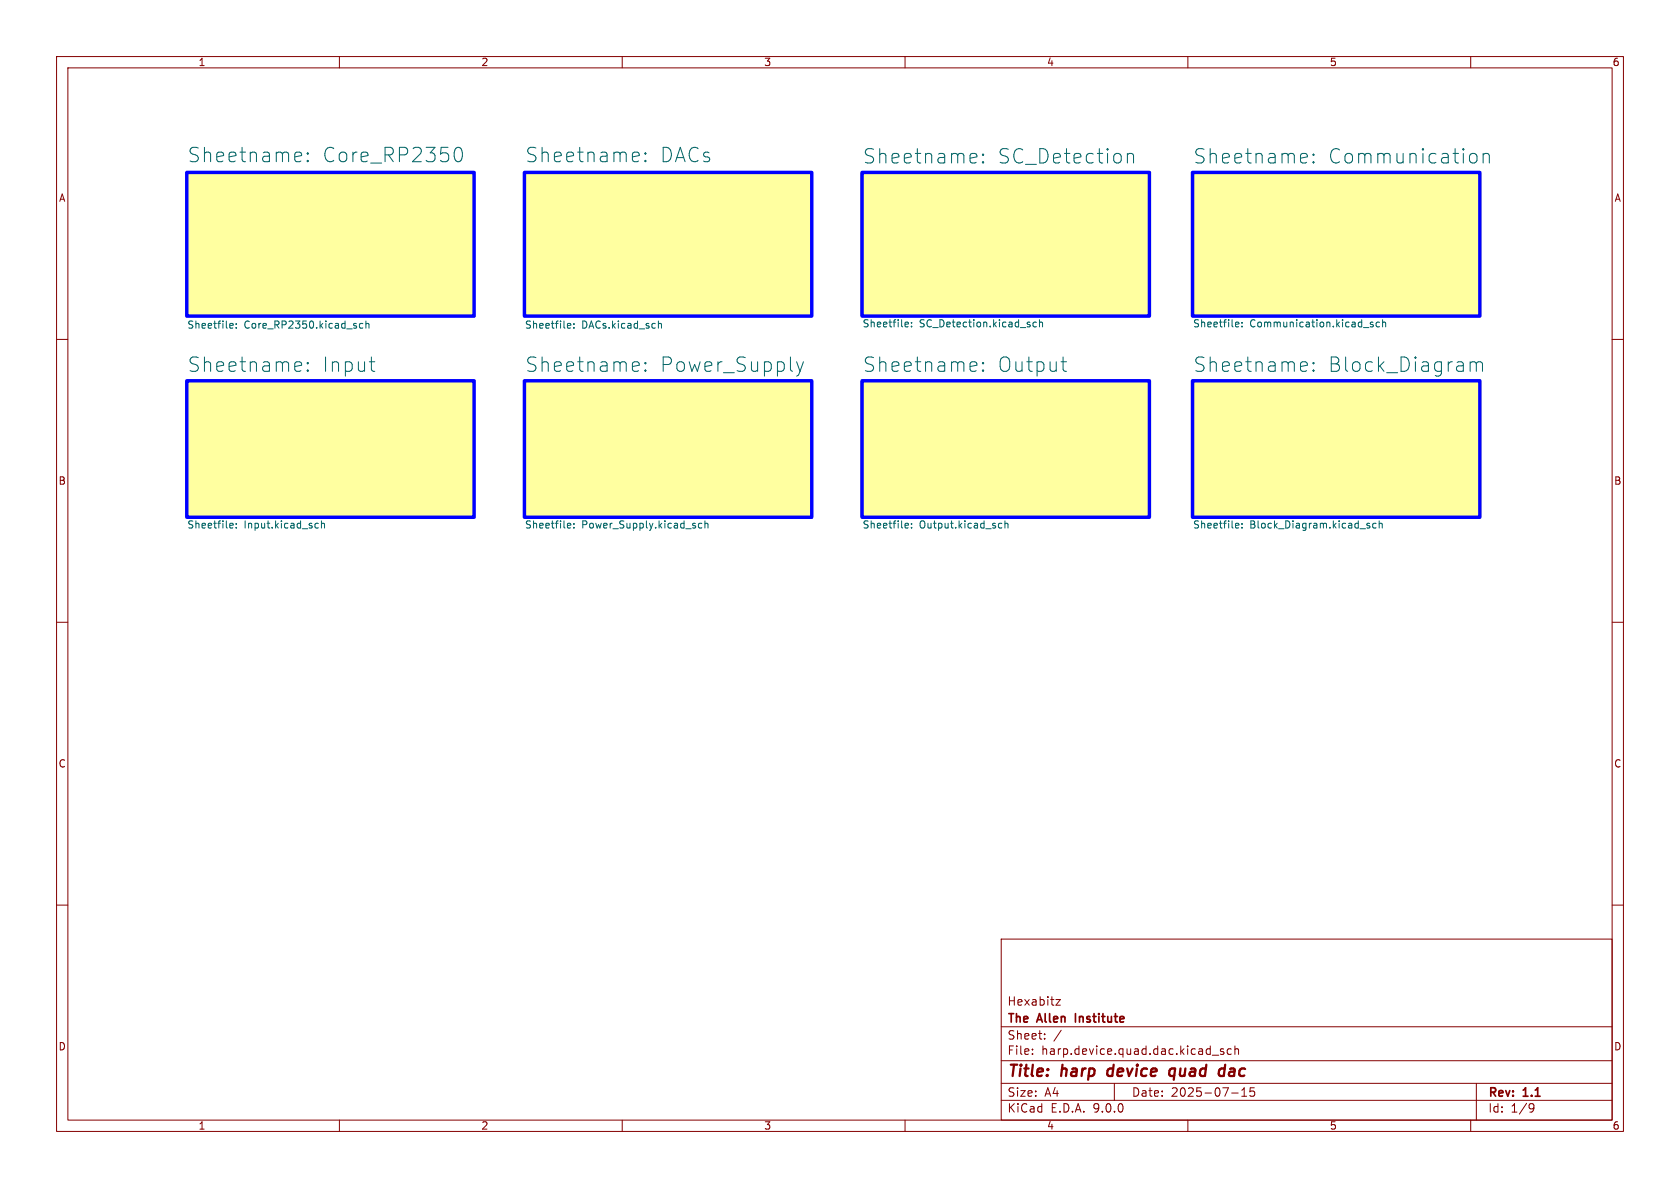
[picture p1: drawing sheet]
<svg xmlns="http://www.w3.org/2000/svg" width="297mm" height="210mm" viewBox="0 0 297 210" stroke-linecap="round" stroke-linejoin="round" font-family="sans-serif">
<g fill="none" stroke="#840000" stroke-width=".18">
<path d="M10 10h277v190h-277zM12 12h273v186h-273zM60 10v2M110 10v2M160 10v2M210 10v2M260 10v2M10 60h2M285 60h2M10 110h2M285 110h2M10 160h2"/>
<path d="M177 166h108v32h-108zM186.7 176.7h.8l-.8 1h.8M285 160h2M60 198v2M110 198v2M160 198v2M177 194.5h108M177 191.5h108M177 187.5h108M177 181.5h108M182.5 186.3v.1M182.5 185.5v.1"/>
<path d="M184.7 183.6v.1M184.7 182.8v.1M187.6 182.1l-1.3 2M197 191.5v3M210 198v2M214.3 186.5h1.2M216.3 185.5l-.3-.1-.3 .2 .1 .2 .5 .2v.3h-.6M217.7 185.5l-.5-.1-.2 .3v.4l.1 .2h.6M217.7 193.2h1.2M218.3 185.5l.2-.1 .4 .1 .1 .9M218.3 184.9v1.5M219.5 193.8h.9"/>
<path d="M219.5 192.7l.5-.4v1.5M221.7 192.3h-.7v.7l.2-.1h.5l.1 .3-.1 .5-.2 .1-.5-.1M260 198v2M261 191.5v6.5M270.6 195.1l.5 .1a.99 .99 0 0 1-.4 1.4h-.2M271.2 195.7l-.3 .3h-.3"/>
</g>
<path d="M195.9 189.1l-.2 .7 .4 .4M207.7 189a.66 .66 0 0 0-.9 .3l-.1 .5 .1 .3 .2 .1 .6-.1M207.8 188.9l-.3 2M215.9 188.9l.6 .1M216.4 190.1l-.2 .1M216.6 188.2l-.3 2" fill="none" stroke="#840000" stroke-width=".4"/>
<path d="M190.1 179.2v1.5" fill="none" stroke="#840000" stroke-width=".3"/>
<g fill="#ffffa0" stroke="#ffffa0" stroke-width=".18">
<path d="M210.8 30.5h50.8v25.4h-50.8z"/>
<path d="M210.8 67.3h50.8v24.1h-50.8z"/>
<path d="M152.4 67.3h50.8v24.1h-50.8z"/>
<path d="M152.4 30.5h50.8v25.4h-50.8z"/>
<path d="M92.7 30.5h50.8v25.4h-50.8z"/>
<path d="M33 30.5h50.8v25.4h-50.8z"/>
<path d="M33 67.3h50.8v24.1h-50.8z"/>
<path d="M92.7 67.3h50.8v24.1h-50.8z"/>
</g>
<path d="M33 30.5h50.8v25.4h-50.8zM92.7 30.5h50.8v25.4h-50.8zM152.4 30.5h50.8v25.4h-50.8zM210.8 30.5h50.8v25.4h-50.8zM33 67.3h50.8v24.1h-50.8zM92.7 67.3h50.8v24.1h-50.8zM152.4 67.3h50.8v24.1h-50.8zM210.8 67.3h50.8v24.1h-50.8z" fill="none" stroke="#00f" stroke-width=".61"/>
<g fill="none" stroke="#006464" stroke-width=".18">
<path d="M53 26.9l.2 .1 .1 .5-1.2 .2M53.2 28.5l-.2 .1M54.4 28.3l.1 .2-.1 .1M54.4 28.3l-.1 .2 .1 .1M54.4 27v.3M54.4 28.3v.3M54.4 27l.1 .1-.1 .2M54.4 27l-.1 .1 .1 .2M80.3 27a.93 .93 0 0 1 .6-1 .65 .65 0 0 1 .7 .5 1.49 1.49 0 0 1-.5 2.1 .65 .65 0 0 1-.7-.5l-.1-.5M112.6 26.9l.3 .1 .1 .5-1.2 .2M112.9 28.5l-.3 .1M114.1 28.3l.1 .2-.1 .1"/>
<path d="M114.1 28.3l-.1 .2 .1 .1M114.1 27v.3M114.1 28.3v.3M114.1 27l.1 .1-.1 .2M114.1 27l-.1 .1 .1 .2M172.3 27.1l.3 .1 .1 .5-1.2 .3M172.6 28.7l-.3 .1M173.8 27.2v.3M173.8 28.6v.2M173.8 28.6l.1 .1-.1 .1M173.8 28.6l-.1 .1 .1 .1M173.8 27.2l.1 .2-.1 .1"/>
<path d="M173.8 27.2l-.1 .2 .1 .1M199.3 27.4a.63 .63 0 0 1 1.1 .1v1.3M199.3 27.1v1.7M230.8 27.1l.2 .1 .1 .5-1.2 .3M231 28.7l-.2 .1M232.2 28.6l.1 .1-.1 .1M232.2 28.6l-.1 .1 .1 .1M232.2 27.2v.3M232.2 28.6v.2M232.2 27.2l.1 .2-.1 .1M232.2 27.2l-.1 .2 .1 .1M260 27.2a.69 .69 0 0 1 1.1 .4v.7a.69 .69 0 0 1-1.1 .4"/>
<path d="M262.2 27.4a.63 .63 0 0 1 1.1 .1v1.3M262.2 27.1v1.7M40.8 57.2h.4v.3l-.6 .1M41.2 58h-.4M41.8 57.9v.1M41.8 57.2v.2M64.1 57.2h-.3l-.3 .2 .2 .6h.4M64.7 57.3l.2-.1h.3v.8M64.7 56.7v1.3M100.5 57.2h.4v.3l-.6 .1M100.9 58h-.4M101.5 57.9v.1"/>
<path d="M101.5 57.2v.2M116.4 57.3l.2-.1h.3v.8M116.4 56.7v1.3M160.2 56.9l.3 .1 .1 .2-.6 .2M160.5 57.7l-.3 .1M161.1 57v.1M161.1 57.7v.1M183.2 57l-.3-.1-.3 .3 .1 .5h.5M183.8 57.1l.1-.2 .4 .1v.8M183.8 56.5v1.3M218.6 56.9l.4 .1v.2l-.6 .2M219 57.7l-.4 .1"/>
<path d="M219.6 57.7v.1M219.6 57v.1M242.7 57l-.3-.1-.2 .2 .1 .2 .4 .1v.3h-.5M243.9 57l-.4-.1-.2 .3 .1 .5h.5M244.4 57.1l.2-.2 .3 .1 .1 .8M244.4 56.5v1.3M53 64l.2 .1 .1 .5-1.2 .2M53.2 65.5l-.2 .1M54.4 64.1v.2M54.4 65.4v.2M54.4 65.4l.1 .1-.1 .1M54.4 65.4l-.1 .1 .1 .1"/>
<path d="M54.4 64.1l.1 .1-.1 .1M54.4 64.1l-.1 .1 .1 .1M65.3 64h1M65.8 65.5l.5 .1M112.6 64l.3 .1 .1 .5-1.2 .2M112.9 65.5l-.3 .1M114.1 64.1v.2M114.1 65.4v.2M114.1 65.4l.1 .1-.1 .1M114.1 65.4l-.1 .1 .1 .1M114.1 64.1l.1 .1-.1 .1M114.1 64.1l-.1 .1 .1 .1"/>
<path d="M140.8 64l.6 1.6M141.4 65.6l-.2 .6-.4 .3M142 64l-.6 1.6M172.3 64l.3 .1 .1 .5-1.2 .2M172.6 65.5l-.3 .1M173.8 65.4l.1 .1-.1 .1M173.8 65.4l-.1 .1 .1 .1M173.8 64.1v.2M173.8 65.4v.2M173.8 64.1l.1 .1-.1 .1M173.8 64.1l-.1 .1 .1 .1M187.6 64h.9"/>
<path d="M187.9 65.3l.2 .2 .4 .1M230.8 64l.2 .1 .1 .5-1.2 .2M231 65.5l-.2 .1M232.2 64.1v.2M232.2 65.4v.2M232.2 65.4l.1 .1-.1 .1M232.2 65.4l-.1 .1 .1 .1M232.2 64.1l.1 .1-.1 .1M232.2 64.1l-.1 .1 .1 .1M259.9 64v1.6M259.9 64.2a.63 .63 0 0 1 1.1 .1M261 64.3l.4-.3 .6 .1 .1 .2v1.3"/>
<path d="M261 64.3v1.3M40.8 92.5l.4 .1v.2l-.6 .1M41.2 93.3h-.4M41.8 92.6v.1M41.8 93.2v.1M55.9 92.5l.4 .1M56.3 93.3h-.4M56.8 92.6l.2-.1 .3 .1 .1 .7M56.8 92.1v1.2M100.5 92.5l.4 .1v.2l-.6 .1M100.9 93.3h-.4M101.5 92.6v.1"/>
<path d="M101.5 93.2v.1M124.1 92.6l-.4-.1-.2 .2 .1 .6h.5M124.6 92.6l.2-.1 .3 .1 .1 .7M124.6 92.1v1.2M160.2 92.5l.3 .1 .1 .2-.6 .1M160.5 93.3h-.3M161.1 93.2v.1M161.1 92.6v.1M176.6 92.6h.5M176.6 93.3h.5M177.7 92.6l.1-.1 .3 .1 .1 .7M177.7 92.1v1.2"/>
<path d="M218.6 92.5l.4 .1v.2l-.6 .1M219 93.3h-.4M219.6 92.6v.1M219.6 93.2v.1M241.7 92.9l.5 .2-.1 .2h-.3M241.7 92.6h.4M243.3 92.6l-.4-.1-.2 .2 .1 .6h.5M243.8 92.6l.2-.1 .3 .1 .1 .7M243.8 92.1v1.2"/>
</g>
<g font-size="3.5" fill="#006464">
<text x="33" y="28.9">Sheetname:</text>
<text x="56.8" y="28.9">Core_RP2350</text>
<text x="92.7" y="28.9">Sheetname:</text>
<text x="116.5" y="28.9">DACs</text>
<text x="152.4" y="29.1">Sheetname:</text>
<text x="176.2" y="29.1">SC_Detection</text>
<text x="210.8" y="29.1">Sheetname:</text>
<text x="234.6" y="29.1">Communication</text>
<text x="33" y="66">Sheetname:</text>
<text x="56.8" y="66">Input</text>
<text x="92.7" y="66">Sheetname:</text>
<text x="116.5" y="66">Power_Supply</text>
<text x="152.4" y="66">Sheetname:</text>
<text x="176.2" y="66">Output</text>
<text x="210.8" y="66">Sheetname:</text>
<text x="234.6" y="66">Block_Diagram</text>
</g>
<g font-size="2.8" fill="#840000">
<text x="178" y="190.9">Title:</text>
<text x="187.7" y="190.9">harp</text>
<text x="196.6" y="190.9">device</text>
<text x="208.4" y="190.9">quad</text>
<text x="218" y="190.9">dac</text>
</g>
<g font-size="2.1" fill="#840000">
<text x="178" y="178">Hexabitz</text>
<text x="178" y="184">Sheet:</text>
<text x="178" y="181.2">The</text>
<text x="183.5" y="181.2">Allen</text>
<text x="190.8" y="181.2">Institute</text>
<text x="178" y="186.7">File:</text>
<text x="184.1" y="186.7">harp.device.quad.dac.kicad_sch</text>
<text x="178" y="196.9">KiCad</text>
<text x="178" y="194.1">Size:</text>
<text x="184.7" y="194.1">A4</text>
<text x="185.7" y="196.9">E.D.A.</text>
<text x="193.3" y="196.9">9.0.0</text>
<text x="200" y="194.1">Date:</text>
<text x="207" y="194.1">2025-07-15</text>
<text x="263" y="194.3">Rev:</text>
<text x="263" y="196.9">Id:</text>
<text x="267.1" y="196.9">1/9</text>
<text x="269.4" y="194.3">1.1</text>
</g>
<g font-size="1.8" fill="#840000">
<text x="35" y="11.9">1</text>
<text x="85" y="11.9">2</text>
<text x="135" y="11.9">3</text>
<text x="185" y="11.9">4</text>
<text x="235" y="11.9">5</text>
<text x="285" y="11.9">6</text>
<text x="10.3" y="35.9">A</text>
<text x="285.3" y="35.9">A</text>
<text x="10.3" y="85.9">B</text>
<text x="285.3" y="85.9">B</text>
<text x="10.3" y="135.9">C</text>
<text x="285.3" y="135.9">C</text>
<text x="10.3" y="185.9">D</text>
<text x="285.3" y="185.9">D</text>
<text x="35" y="199.9">1</text>
<text x="85" y="199.9">2</text>
<text x="135" y="199.9">3</text>
<text x="185" y="199.9">4</text>
<text x="235" y="199.9">5</text>
<text x="285" y="199.9">6</text>
</g>
<g font-size="1.8" fill="#006464">
<text x="33" y="58.4">Sheetfile:</text>
<text x="43.1" y="58.4">Core_RP2350.kicad_sch</text>
<text x="92.7" y="58.4">Sheetfile:</text>
<text x="102.8" y="58.4">DACs.kicad_sch</text>
<text x="152.4" y="58.2">Sheetfile:</text>
<text x="162.5" y="58.2">SC_Detection.kicad_sch</text>
<text x="210.8" y="58.2">Sheetfile:</text>
<text x="220.9" y="58.2">Communication.kicad_sch</text>
<text x="33" y="93.8">Sheetfile:</text>
<text x="43.1" y="93.8">Input.kicad_sch</text>
<text x="92.7" y="93.8">Sheetfile:</text>
<text x="102.8" y="93.8">Power_Supply.kicad_sch</text>
<text x="152.4" y="93.8">Sheetfile:</text>
<text x="162.5" y="93.8">Output.kicad_sch</text>
<text x="210.8" y="93.8">Sheetfile:</text>
<text x="220.9" y="93.8">Block_Diagram.kicad_sch</text>
</g>
</svg>
